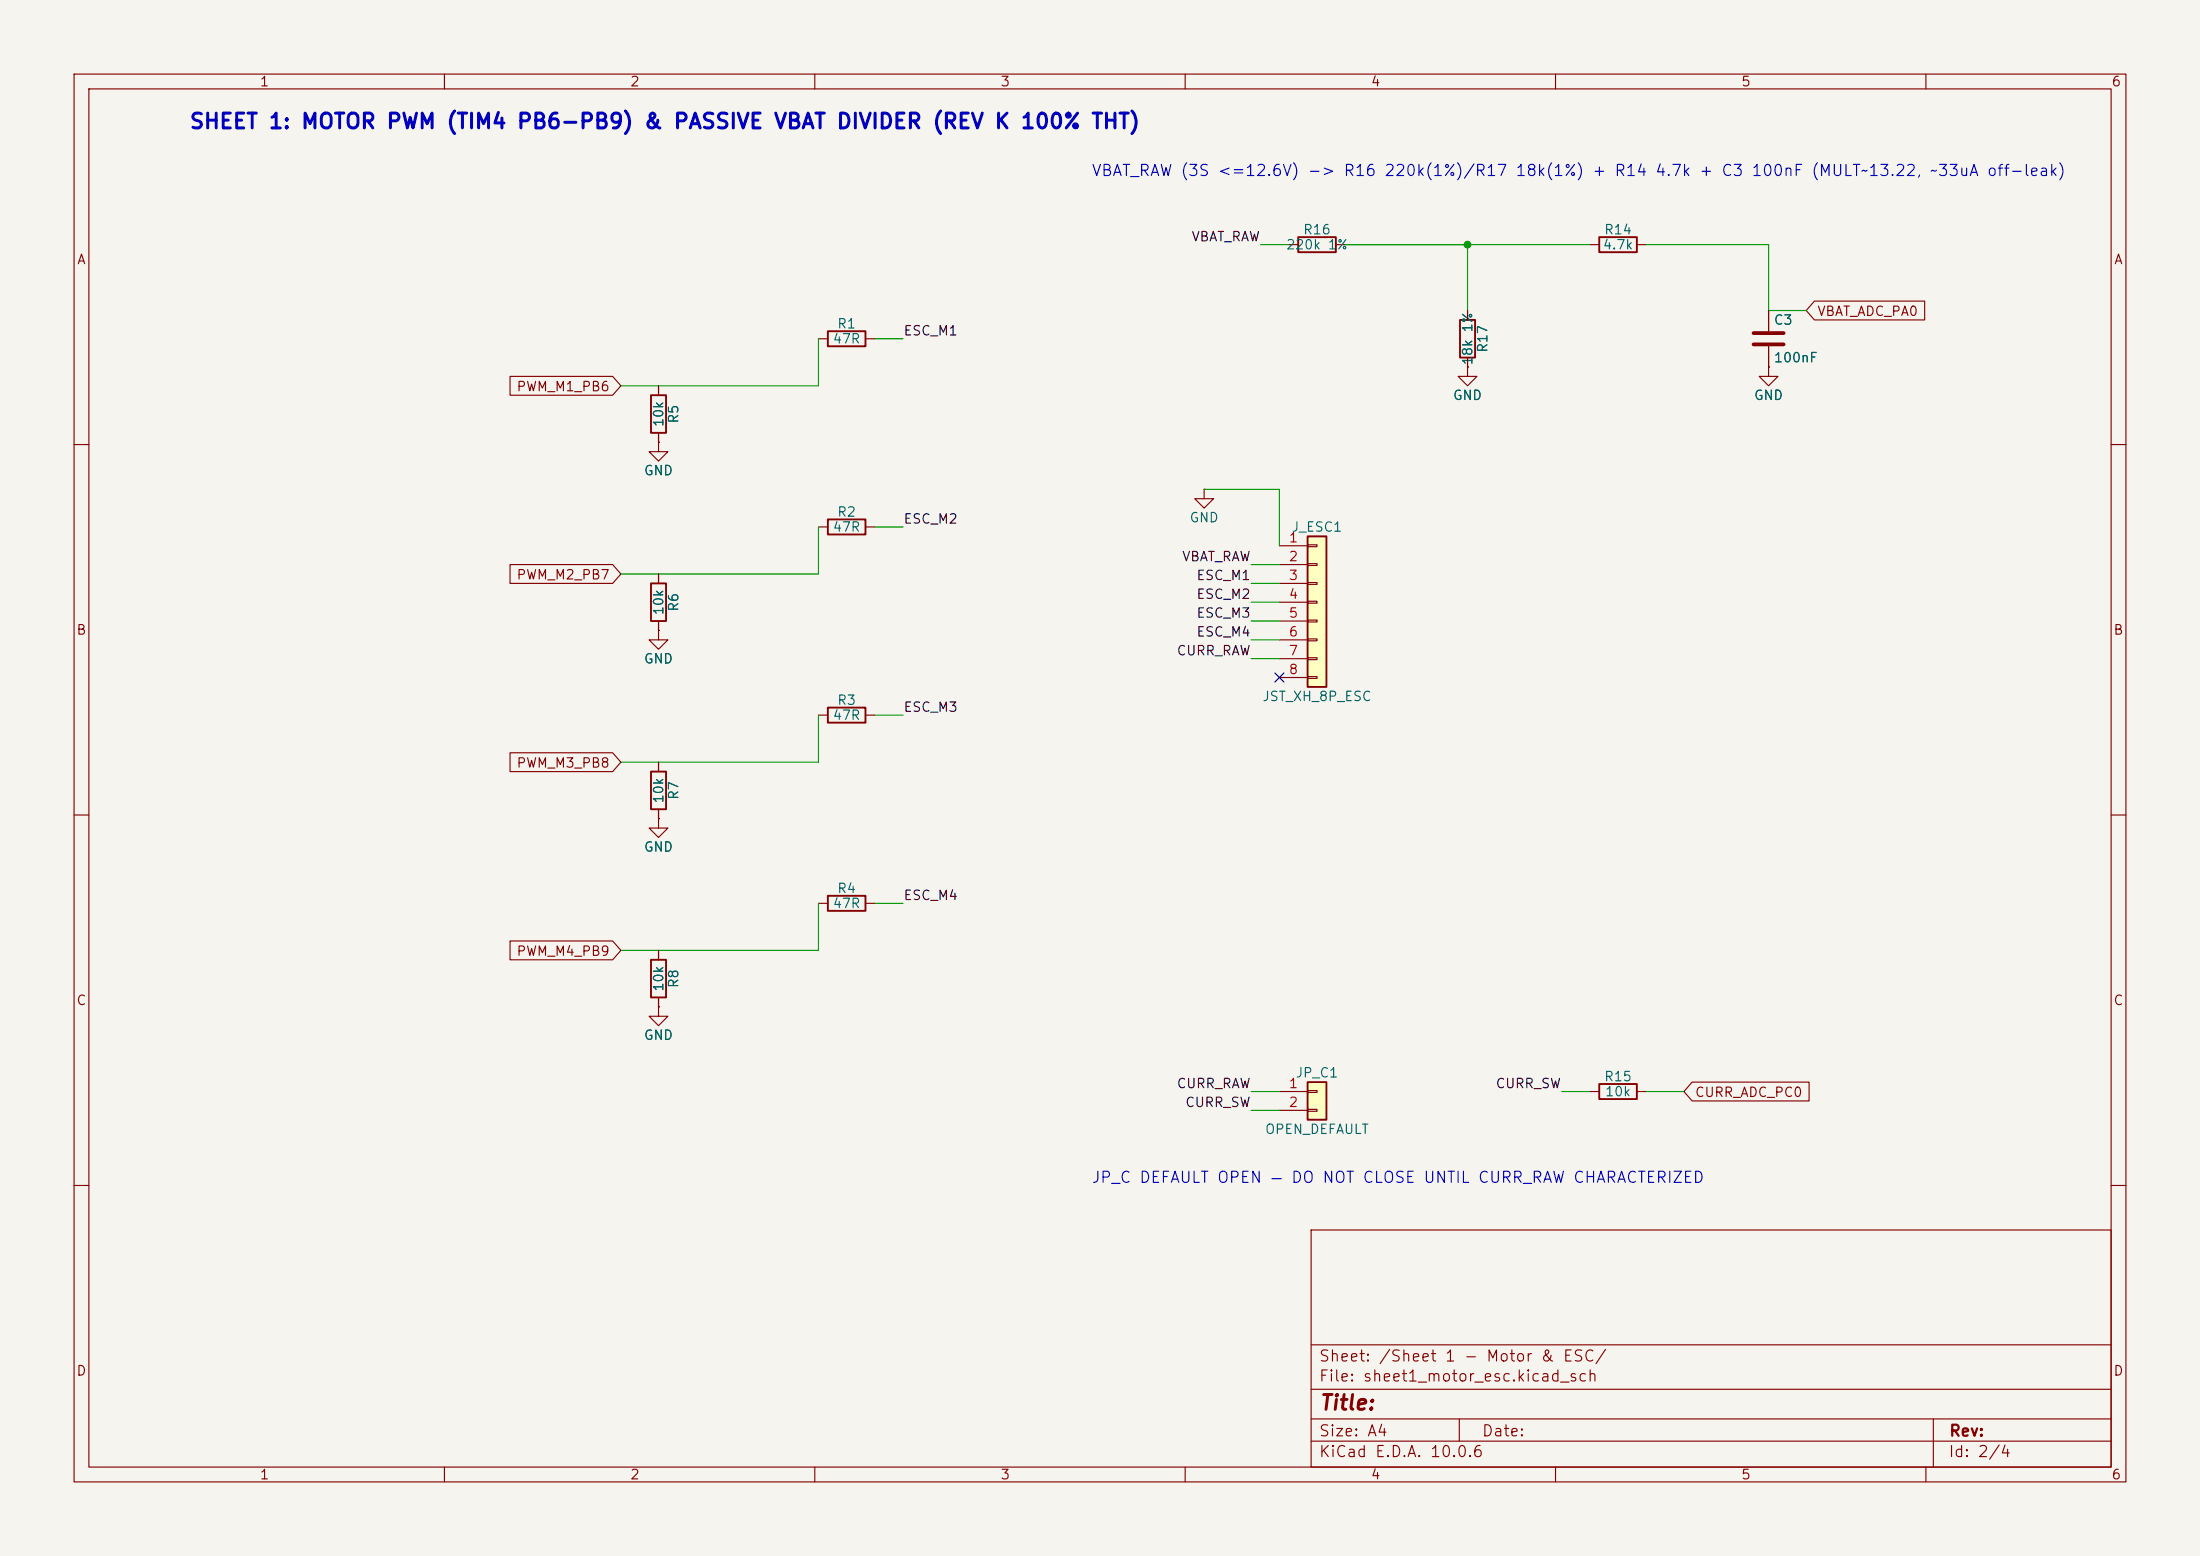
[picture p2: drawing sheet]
<svg xmlns="http://www.w3.org/2000/svg" width="297mm" height="210mm" viewBox="0 0 297 210" stroke-linecap="round" stroke-linejoin="round" font-family="sans-serif">
<path d="M0 0h297v210h-297z" fill="#f5f4ef" stroke="#f5f4ef" stroke-width=".14"/>
<g fill="none" stroke="#840000" stroke-width=".15">
<path d="M10 10h277v190h-277zM12 12h273v186h-273zM60 10v2M110 10v2M160 10v2M210 10v2M260 10v2M10 60h2M285 60h2M10 110h2M285 110h2M10 160h2"/>
<path d="M177 166h108v32h-108zM285 160h2M60 198v2M110 198v2M160 198v2M177 194.5h108M177 191.5h108M177 187.5h108M177 181.5h108M197 191.5v3M210 198v2M260 198v2"/>
<path d="M261 191.5v6.5"/>
</g>
<path d="M176.5 72.4h2.6v20.3h-2.6z" fill="#ffffc2"/>
<path d="M87.9 53.3h2v5.1h-2zM111.8 44.7h5v2h-5zM197.1 43.2h2v5.1h-2zM87.9 78.7h2v5.1h-2zM111.8 70.1h5v2h-5zM176.5 72.4h2.6v20.3h-2.6zM111.8 95.5h5v2h-5zM87.9 104.1h2v5.1h-2zM87.9 129.5h2v5.1h-2zM111.8 120.9h5v2h-5z" fill="none" stroke="#840000" stroke-width=".25"/>
<g fill="none" stroke="#840000" stroke-width=".15">
<path d="M88.9 59.7v1.3h1.3l-1.3 1.2-1.3-1.2h1.3M88.9 59.7h.1M88.9 52.1v1.2M88.9 58.4v1.3M110.5 45.7h1.3M116.8 45.7h1.3M198.1 49.5v1.3h1.3l-1.3 1.3-1.3-1.3h1.3M198.1 49.5h.1M198.1 41.9v1.3M198.1 48.3v1.2M238.8 49.5v1.3h1.2l-1.2 1.3-1.3-1.3h1.3M238.8 49.5h.1"/>
<path d="M238.8 41.9v2.8M238.8 46.7v2.8M88.9 77.5v1.2M110.5 71.1h1.3M116.8 71.1h1.3M162.6 66v1.3h1.2l-1.2 1.3-1.3-1.3h1.3M162.6 66h.1M172.7 73.7h3.8M172.7 76.2h3.8M172.7 78.7h3.8M176.5 73.5h1.3v.3h-1.3zM176.5 76.1h1.3v.2h-1.3z"/>
<path d="M176.5 78.6h1.3v.3h-1.3zM88.9 85.1v1.3h1.3l-1.3 1.2-1.3-1.2h1.3M88.9 85.1h.1M88.9 83.8v1.3M110.5 96.5h1.3M116.8 96.5h1.3M172.7 81.3h3.8M172.7 83.8h3.8M172.7 86.4h3.8M172.7 88.9h3.8M172.7 91.4h3.8M176.5 81.2h1.3v.2h-1.3z"/>
<path d="M176.5 83.7h1.3v.2h-1.3zM176.5 86.2h1.3v.3h-1.3zM176.5 88.8h1.3v.2h-1.3zM176.5 91.3h1.3v.3h-1.3zM88.9 110.5v1.3h1.3l-1.3 1.2-1.3-1.2h1.3M88.9 110.5h.1M88.9 102.9v1.2M88.9 109.2v1.3M88.9 128.3v1.2M88.9 134.6v1.3M110.5 121.9h1.3M116.8 121.9h1.3"/>
</g>
<path d="M236.7 45h4.1M236.7 46.5h4.1" fill="none" stroke="#840000" stroke-width=".51"/>
<path d="M176.5 146.1h2.6v5h-2.6z" fill="#ffffc2"/>
<path d="M175.3 32h5v2h-5zM215.9 32h5.1v2h-5.1zM176.5 146.1h2.6v5h-2.6zM215.9 146.3h5.1v2h-5.1z" fill="none" stroke="#840000" stroke-width=".25"/>
<g fill="none" stroke="#840000" stroke-width=".15">
<path d="M174 33h1.3M180.3 33h1.3M214.6 33h1.3M221 33h1.2M68.9 50.8h13.8l1.1 1.3-1.1 1.2h-13.8zM88.9 59.7h.1M88.9 52.1v1.2M88.9 58.4v1.3M198.1 49.5h.1M198.1 41.9v1.3M198.1 48.3v1.2M238.8 49.5h.1"/>
<path d="M238.8 41.9v2.8M238.8 46.7v2.8M245 40.6h14.8v2.6h-14.8l-1.2-1.3zM68.9 76.2h13.8l1.1 1.3-1.1 1.2h-13.8zM88.9 77.5v1.2M88.9 85.1h.1M88.9 83.8v1.3M68.9 101.6h13.8l1.1 1.3-1.1 1.2h-13.8zM88.9 110.5h.1M88.9 102.9v1.2M88.9 109.2v1.3M68.9 127h13.8l1.1 1.3-1.1 1.2h-13.8z"/>
<path d="M88.9 135.9v1.3h1.3l-1.3 1.2-1.3-1.2h1.3M88.9 135.9h.1M88.9 128.3v1.2M88.9 134.6v1.3M172.7 147.3h3.8M172.7 149.9h3.8M176.5 147.2h1.3v.2h-1.3zM176.5 149.7h1.3v.3h-1.3zM214.6 147.3h1.3M221 147.3h1.2M228.4 146h15.8v2.6h-15.8l-1.1-1.3z"/>
</g>
<g fill="none" stroke="#009600" stroke-width=".15">
<path d="M170.2 33h3.8M181.6 33h33M198.1 33v8.9M222.2 33h16.6v8.9h5M110.5 45.7v6.4h-26.7M118.1 45.7h3.8M110.5 71.1v6.4h-26.7M118.1 71.1h3.8M162.6 66h10.1v7.7M168.9 78.7h3.8M168.9 76.2h3.8M110.5 96.5v6.4h-26.7"/>
<path d="M118.1 96.5h3.8M168.9 81.3h3.8M168.9 88.9h3.8M168.9 86.4h3.8M168.9 83.8h3.8M110.5 121.9v6.4h-26.7M118.1 121.9h3.8M168.9 149.9h3.8M168.9 147.3h3.8M210.8 147.3h3.8M222.2 147.3h5.1"/>
</g>
<path d="M172.1 90.8l1.2 1.2M173.3 90.8l-1.2 1.2" fill="none" stroke="#000084" stroke-width=".15"/>
<circle cx="198.1" cy="33" r=".46" fill="#009600" stroke="#009600" stroke-width=".14"/>
<text font-size="2" fill="#0000c2" x="25.5" y="17.9">SHEET 1: MOTOR PWM (TIM4 PB6-PB9) &amp; PASSIVE VBAT DIVIDER (REV K 100% THT)</text>
<text font-size="2" fill="#840000" x="178" y="190.8">Title:</text>
<g font-size="1.5" fill="#0000c2">
<text x="147.3" y="24.1">VBAT_RAW (3S &lt;=12.6V) -&gt; R16 220k(1%)/R17 18k(1%) + R14 4.7k + C3 100nF (MULT~13.22, ~33uA off-leak)</text>
<text x="147.3" y="160">JP_C DEFAULT OPEN — DO NOT CLOSE UNTIL CURR_RAW CHARACTERIZED</text>
</g>
<g font-size="1.5" fill="#840000">
<text x="178" y="184.1">Sheet: /Sheet 1 - Motor &amp; ESC/</text>
<text x="178" y="186.8">File: sheet1_motor_esc.kicad_sch</text>
<text x="178" y="197">KiCad E.D.A. 10.0.6</text>
<text x="178" y="194.2">Size: A4</text>
<text x="200" y="194.2">Date:</text>
<text x="263" y="197">Id: 2/4</text>
<text x="263" y="194.2">Rev:</text>
</g>
<g font-size="1.3" fill="#840000">
<text x="35" y="12">1</text>
<text x="85" y="12">2</text>
<text x="135" y="12">3</text>
<text x="185" y="12">4</text>
<text x="235" y="12">5</text>
<text x="285" y="12">6</text>
<text x="10.3" y="36">A</text>
<text x="285.3" y="36">A</text>
<text x="245.2" y="43">VBAT_ADC_PA0</text>
<text x="69.6" y="53.1">PWM_M1_PB6</text>
<text x="69.6" y="78.5">PWM_M2_PB7</text>
<text x="10.2" y="86">B</text>
<text x="285.2" y="86">B</text>
<text x="69.6" y="103.9">PWM_M3_PB8</text>
<text x="69.6" y="129.3">PWM_M4_PB9</text>
<text x="10.2" y="136">C</text>
<text x="285.2" y="136">C</text>
<text x="228.7" y="148.4">CURR_ADC_PC0</text>
<text x="10.2" y="186">D</text>
<text x="285.2" y="186">D</text>
<text x="35" y="200">1</text>
<text x="85" y="200">2</text>
<text x="135" y="200">3</text>
<text x="185" y="200">4</text>
<text x="235" y="200">5</text>
<text x="285" y="200">6</text>
</g>
<g font-size="1.3" fill="#0f0f0f">
<text x="160.8" y="32.9">VBAT_RAW</text>
<text x="121.9" y="45.6">ESC_M1</text>
<text x="121.9" y="71">ESC_M2</text>
<text x="159.5" y="76.1">VBAT_RAW</text>
<text x="161.4" y="83.7">ESC_M3</text>
<text x="161.4" y="81.2">ESC_M2</text>
<text x="161.4" y="78.6">ESC_M1</text>
<text x="158.8" y="88.8">CURR_RAW</text>
<text x="161.4" y="86.2">ESC_M4</text>
<text x="121.9" y="96.4">ESC_M3</text>
<text x="121.9" y="121.8">ESC_M4</text>
<text x="158.8" y="147.2">CURR_RAW</text>
<text x="159.9" y="149.7">CURR_SW</text>
<text x="201.8" y="147.2">CURR_SW</text>
</g>
<g font-size="1.3" fill="#006464">
<text x="173.5" y="34">220k 1%</text>
<text x="175.8" y="32">R16</text>
<text x="216.3" y="34">4.7k</text>
<text x="216.5" y="32">R14</text>
<text x="112.3" y="46.7">47R</text>
<text x="112.9" y="44.7">R1</text>
<text x="201.1" y="47.7" transform="rotate(-90 201.1 47.7)">R17</text>
<text x="239.4" y="44.1">C3</text>
<text x="199.1" y="49.4" transform="rotate(-90 199.1 49.4)">18k 1%</text>
<text x="239.4" y="49.2">100nF</text>
<text x="89.9" y="57.7" transform="rotate(-90 89.9 57.7)">10k</text>
<text x="91.9" y="57.2" transform="rotate(-90 91.9 57.2)">R5</text>
<text x="196.1" y="54.3">GND</text>
<text x="236.7" y="54.3">GND</text>
<text x="86.8" y="64.5">GND</text>
<text x="112.9" y="70.1">R2</text>
<text x="160.5" y="70.8">GND</text>
<text x="112.3" y="72.1">47R</text>
<text x="174.3" y="72.1">J_ESC1</text>
<text x="89.9" y="83.1" transform="rotate(-90 89.9 83.1)">10k</text>
<text x="91.9" y="82.6" transform="rotate(-90 91.9 82.6)">R6</text>
<text x="86.8" y="89.9">GND</text>
<text x="112.9" y="95.5">R3</text>
<text x="170.3" y="94.9">JST_XH_8P_ESC</text>
<text x="112.3" y="97.5">47R</text>
<text x="89.9" y="108.5" transform="rotate(-90 89.9 108.5)">10k</text>
<text x="91.9" y="108" transform="rotate(-90 91.9 108)">R7</text>
<text x="86.8" y="115.3">GND</text>
<text x="112.3" y="122.9">47R</text>
<text x="112.9" y="120.9">R4</text>
<text x="89.9" y="133.9" transform="rotate(-90 89.9 133.9)">10k</text>
<text x="91.9" y="133.4" transform="rotate(-90 91.9 133.4)">R8</text>
<text x="86.8" y="140.7">GND</text>
<text x="174.8" y="145.7">JP_C1</text>
<text x="216.5" y="146.3">R15</text>
<text x="216.6" y="148.3">10k</text>
<text x="170.7" y="153.4">OPEN_DEFAULT</text>
</g>
<g font-size="1.3" fill="#a90000">
<text x="173.9" y="73.5">1</text>
<text x="173.9" y="76.1">2</text>
<text x="173.9" y="78.6">3</text>
<text x="173.9" y="81.1">4</text>
<text x="173.9" y="83.7">5</text>
<text x="173.9" y="86.2">6</text>
<text x="173.9" y="88.8">7</text>
<text x="173.9" y="91.3">8</text>
<text x="173.9" y="147.2">1</text>
<text x="173.9" y="149.7">2</text>
</g>
</svg>
